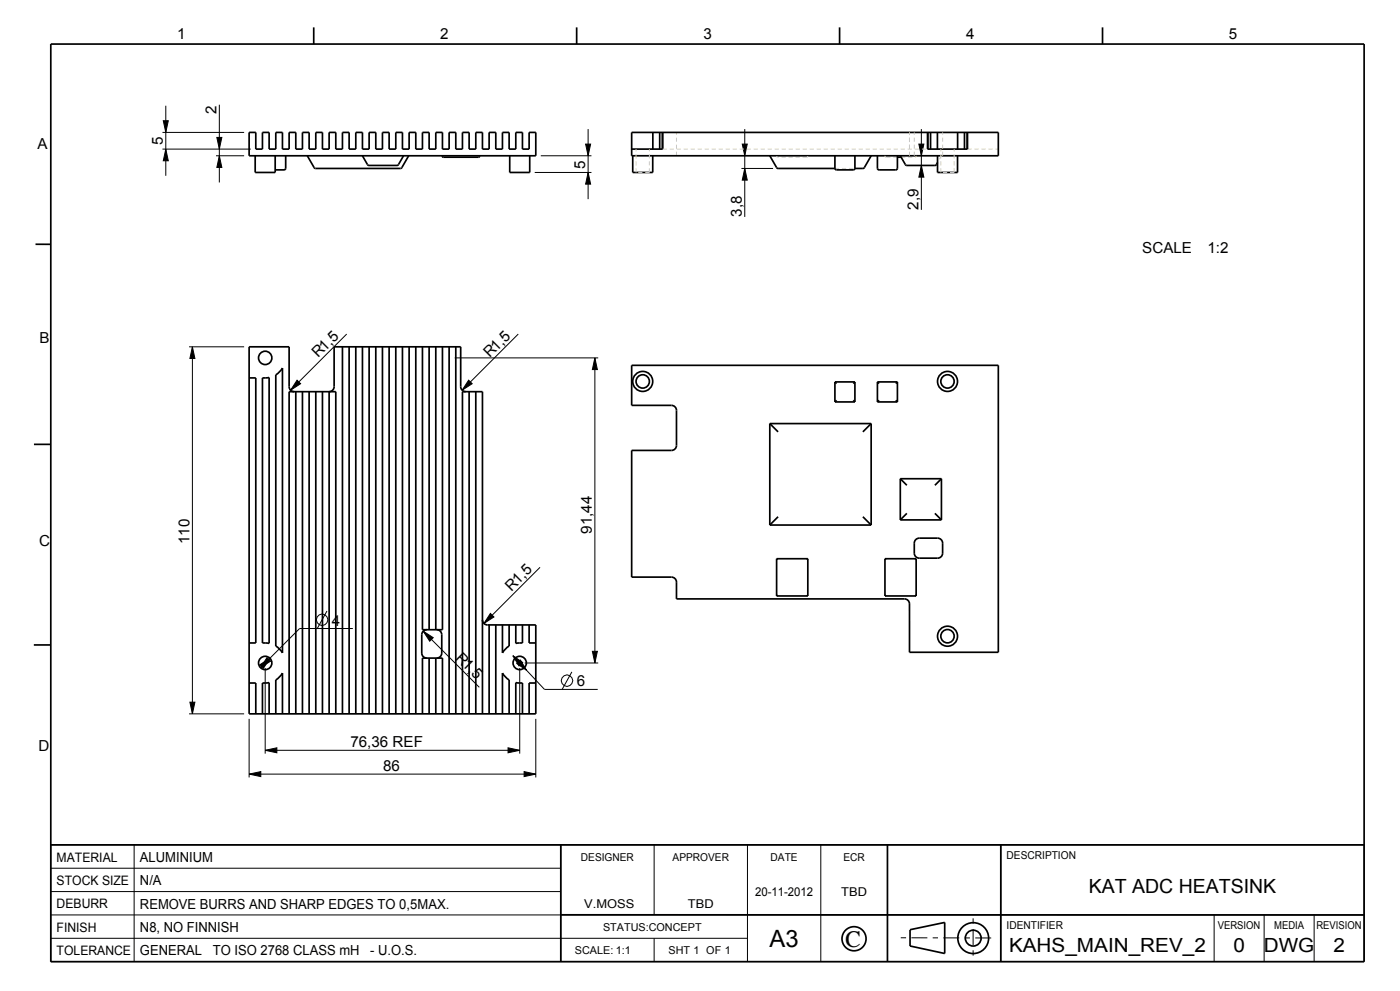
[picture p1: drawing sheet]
<svg xmlns="http://www.w3.org/2000/svg" width="420mm" height="297mm" viewBox="0 0 420 297" stroke-linecap="round" stroke-linejoin="round" font-family="sans-serif">
<g fill="#000">
<path d="M49 36.2h1.5l-.8 3.5zM49.7 44.7l.8 3.5h-1.5zM65.8 46.7l.8 3.5h-1.5zM65.1 41.2h1.5l-.8 3.5zM175.7 43.2h1.5l-.8 3.5zM176.4 51.7l.8 3.5h-1.5zM222.7 43.2h1.5l-.8 3.5zM223.4 50.5l.8 3.5h-1.5zM275.7 43.2h1.5l-.8 3.5zM276.4 49.6l.8 3.5h-1.5zM57.7 103.9l.8 3.5h-1.5zM89.1 113.9l1.1 1.1-3 1.9z"/>
<path d="M140.6 113.9l1.1 1.1-3.1 1.9zM178.5 107.3l.7 3.5h-1.5zM78 199.2l3-1.9-2 3zM127 189.2l3 1.9-1.1 1.1zM147.1 183.8l1.1 1.1-3 1.9zM153.9 196.5l2.9 2.1-1.1 1zM177.7 195.2h1.5l-.7 3.5zM57 210.4h1.5l-.8 3.5zM80.1 197.1l1.1 1.1-3.1 1.9zM155 198.8l1.1-1 1.9 3.1zM74.7 232l3.5-.8v1.5zM79.6 224.9l3.5-.8v1.5z"/>
<path d="M152.4 224.1l3.5 .8-3.5 .7zM157.2 231.2l3.5 .8-3.5 .7z"/>
</g>
<g fill="none" stroke="#000" stroke-width=".3">
<path d="M48.7 39.7h24.5M49 36.2h1.5l-.8 3.5zM49.7 31.7v21M65.8 31.4v23.3M176.4 38.7v21M223.4 38.7v26.3M276.4 38.7v24.2M48.7 44.7h26.5M49.7 44.7l.8 3.5h-1.5zM64.8 46.7h8.4M65.1 41.2h1.5l-.8 3.5zM65.8 46.7l.8 3.5h-1.5z"/>
<path d="M160.4 51.7h17M162.2 46.7h15.2M175.7 43.2h1.5l-.8 3.5zM176.4 51.7l.8 3.5h-1.5zM222.4 50.5h9.5M222.7 43.2h1.5l-.8 3.5zM223.4 50.5l.8 3.5h-1.5zM275.7 43.2h1.5l-.8 3.5zM276.4 49.6l.8 3.5h-1.5zM56.7 103.9h16.5M57.7 103.9l.8 3.5h-1.5zM57.7 103.9v110"/>
<path d="M89.1 113.9l1.1 1.1-3 1.9zM104 100.1l-16.8 16.8M136.4 107.3h43.1M140.6 113.9l1.1 1.1-3.1 1.9zM155.5 100.1l-16.9 16.8M178.5 107.3l.7 3.5h-1.5zM178.5 107.3v91.4M162 170l-16.8 16.8M78 199.2l3-1.9-2 3zM80.1 197.1l1.1 1.1-3.1 1.9zM98.1 183.1l-2.9 5.3M105.9 188.4h-16l-11.8 11.7"/>
<path d="M127 189.2l3 1.9-1.1 1.1zM127 189.2l16.8 16.8M147.1 183.8l1.1 1.1-3 1.9zM153.9 196.5l2.9 2.1-1.1 1zM153.9 196.5l9.4 10.1h16M155 198.8l1.1-1 1.9 3.1zM157.4 198.7h22.1M177.7 195.2h1.5l-.7 3.5zM56.7 213.9h16.5M57 210.4h1.5l-.8 3.5zM74.7 215.4v17.6M79.6 200.2v25.7"/>
<path d="M155.9 200.2v25.7M160.7 215.4v17.6M171.6 201.4l-3 5.2M74.7 232l3.5-.8v1.5zM74.7 232h86M79.6 224.9l3.5-.8v1.5zM79.6 224.9h76.3M152.4 224.1l3.5 .8-3.5 .7zM157.2 231.2l3.5 .8-3.5 .7zM15.2 253.2h394v35h-394zM40.2 253.2v35M168.2 253.2v35"/>
<path d="M196.2 253.2v21M224.2 253.2v35M246.2 253.2v35M266.2 253.2v35M300.2 253.2v35M15.2 274.2h394M15.2 267.2h153M15.2 260.2h153M364.2 274.2v14M379.2 274.2v14M394.2 274.2v14M15.2 281.2h209"/>
<path d="M196.2 281.2v7"/>
<circle cx="96.6" cy="185.7" r="1.72"/>
<circle cx="170.1" cy="204" r="1.72"/>
</g>
<g fill="none" stroke="#000" stroke-width=".51">
<path d="M15.2 13.2h394v275h-394zM94.1 8.2v5M173 8.2v5M251.9 8.2v5M330.8 8.2v5M74.7 39.7h2v5h2v-5h2v5h2v-5h2v5h2v-5h2v5h2v-5h2v5h2v-5h2v5h2v-5h2v5h2v-5h2v5h2v-5h2v5h2v-5h2v5h2v-5h2v5h2v-5h2v5h2v-5h2v5h2v-5h2v5h2v-5h2v5h2v-5h2v5h2v-5h2v5h2v-5h2v5h2v-5h2v5h2v-5h2v5h2v-5h2v5h2v-5h2v7h-86zM189.5 39.7h110v7h-110zM195.9 39.7v5M197.9 39.7v5M198.7 39.7v5M198.8 39.7v5h-9.3M278.3 39.7v5h12v-5"/>
<path d="M278.4 39.7v5M279.2 39.7v5M281.2 39.7v5M287.3 39.7v5M289.3 39.7v5M290.1 39.7v5M76.6 46.7v5h6v-5M85.7 46.7l-.1 4-.4 .2h-2.6M92.2 46.7l2 3.5 .5 .3h25.4l.5-.3 2-3.5M108.7 46.7l1.6 2.6 .4 .3h8.6l1.8-2.9M132.7 46.7l.3 .4h10.6l.3-.4M152.9 46.7v5h6v-5"/>
<path d="M189.8 46.7v5h6v-5M230.9 46.7l2.4 3.8h17.2M250.5 46.7v3.7l.5 .5 5.2-.1 .3-.4v-3.7M261.3 46.7l-2.1 3.7-2.7 .1M263.2 46.7v3.7l.5 .5 5.3-.1 .2-.4v-3.7M269.2 47.1h1.1M270.1 46.7l1.8 2.9h8.6l.3-.1 .5-.8M281.3 46.7v5h6v-5M10.7 73.2h4.5M74.7 113.3h2v79.4h-2M78.7 113.3l2-.2v79.7l-2-.1zM84.7 110.3v85.4l-.8-1.2-1.2-.9v-81.3l1.2-.9z"/>
<path d="M88.2 117.4a1.5 1.5 0 0 1-1.5-1.5v-12h-12v110h86v-26.6h-14.5a1.5 1.5 0 0 1-1.5-1.5M88.7 117.4v96.5M90.7 117.4v96.5M92.7 117.4v96.5M94.7 117.4v96.5M96.7 117.4v96.5M102.7 103.9v110M104.7 103.9v110M106.7 103.9v110M108.7 103.9v110M110.7 103.9v110M112.7 103.9v110"/>
<path d="M114.7 103.9v110M116.7 103.9v110M118.7 103.9v110M120.7 103.9v110M122.7 103.9v110M124.7 103.9v110M126.7 103.9v84.8h6v-84.8M128.7 103.9v84.8M130.7 103.9v84.8M134.7 103.9v110M136.7 103.9v110M139.7 117.4a1.5 1.5 0 0 1-1.5-1.5v-12h-38v12a1.5 1.5 0 0 1-1.5 1.5v96.5"/>
<path d="M140.7 117.4v96.5M142.7 117.4v96.5M189.5 109.5h110v86h-26.6l-.1-14.5a1.5 1.5 0 0 0-1.5-1.5h-68.4v-5a1.5 1.5 0 0 0-1.5-1.5h-11.9v-38h11.9a1.5 1.5 0 0 0 1.5-1.5v-10.5a1.5 1.5 0 0 0-1.5-1.5h-11.9zM250.5 114.5v6M250.5 114.5l.5 .5M250.5 114.5h6M251 120l-.5 .5M256 120l.5 .5M256.5 114.5v6M256.5 114.5l-.5 .5M263.2 114.5v6M263.2 114.5l.5 .5"/>
<path d="M263.2 114.5h6M263.7 120l-.5 .5M268.7 120l.5 .5M269.2 114.5v6M269.2 114.5l-.5 .5M10.2 133.2h5M230.9 126.9h30.4M230.9 126.9v30.5M230.9 126.9l2.5 2.5M250.5 120.5h6M261.3 126.9l-2.4 2.5M261.3 126.9v30.5"/>
<path d="M263.2 120.5h6M230.9 157.4h30.4M233.4 154.9l-2.5 2.5M258.9 154.9l2.4 2.5M270.1 143.5h12.3M270.1 155.8h12.3M270.1 143.5v12.3M270.1 143.5l2 1.9M272.1 153.9l-2 1.9M280.5 153.9l1.9 1.9M282.4 143.5l-1.9 1.9M282.4 143.5v12.3"/>
<path d="M233 167.4h9.3M233 178.6h9.3M233 167.4l.3 .3M233 167.4v11.2M233.3 178.3l-.3 .3M242 178.3l.3 .3M242.3 167.4v11.2M242.3 167.4l-.3 .3M265.5 167.4h9.3M265.5 178.6h9.3M265.5 167.4l.3 .3M265.5 167.4v11.2"/>
<path d="M265.8 178.3l-.3 .3M274.5 178.3l.3 .3M274.6 161.9l1.2-.6h5.5a1.5 1.5 0 0 1 1.5 1.5v3a1.5 1.5 0 0 1-1.5 1.5h-5.5a1.5 1.5 0 0 1-1.5-1.5v-3zM274.8 167.4v11.2M274.8 167.4l-.3 .3M10.1 193.3h5M128 188.7a1.5 1.5 0 0 0-1.5 1.5v5.5a1.5 1.5 0 0 0 1.5 1.5M128.7 197.2v16.7M130.7 197.2v16.7M131 188.7a1.5 1.5 0 0 1 1.5 1.5v5.5a1.5 1.5 0 0 1-1.5 1.5M146.7 187.3v26.6M148.7 187.3v26.6"/>
<path d="M150.7 187.3v8.4l.9-1.2 1.1-.9v-6.3M154.7 187.3v5.5l2-.1v-5.4M158.7 187.3v5.4h2M74.7 204.7h2v9.2M80.7 213.9v-9.3l-2 .1v9.2M82.7 213.9v-10.1l1.2-.9 .8-1.2v12.2M100.7 213.9v-96.5h-14v96.5M126.7 213.9v-16.7h6v16.7M144.7 213.9v-96.5h-6v96.5M152.7 213.9v-10.1l-1.1-.9-.9-1.2v12.2M156.7 213.9v-9.2l-2-.1v9.3M160.7 204.7h-2v9.2"/>
<path d="M15.2 253.2h394M168.2 253.2v35M266.2 253.2v35M300.2 253.2v35M168.2 274.2h241M273 278.6l10.4-2.1v9.3l-10.4-2.3M273 278.7v4.9"/>
<circle cx="79.6" cy="107.3" r="2"/>
<circle cx="192.8" cy="114.3" r="3"/>
<circle cx="284.3" cy="114.3" r="3"/>
<circle cx="79.6" cy="198.7" r="2"/>
<circle cx="155.9" cy="198.7" r="2"/>
<circle cx="284.3" cy="190.7" r="3"/>
<circle cx="256.2" cy="281.3" r="3.6"/>
<circle cx="292" cy="281.2" r="4.6"/>
<circle cx="292" cy="281.2" r="2.37"/>
</g>
<path d="M291.9 275.2v12M270.2 281l28.4 .1" fill="none" stroke="#000" stroke-width=".3" stroke-dasharray="1.6 1.6 4.8 1.6" stroke-linecap="butt"/>
<g fill="none" stroke="#d9d2ad" stroke-width=".3" stroke-dasharray="1.3 .8" stroke-linecap="butt">
<path d="M198.8 44.7h79.5M202.9 46.7v-7M233 46.7v.1M233 46.8l.3 .3M242 47.1h-8.7M242 47.1l.3-.3M242.3 46.7v.1M250.5 50.5h6M265.5 46.7v.1M265.5 46.8l.3 .3M269.2 47.1h-3.4M270.3 47.1h4.2"/>
<path d="M272.8 46.7v-7M272.8 44.7v-5M274.3 46.7v-7M274.5 47.1l.3-.3M274.8 46.7v.1M282.4 46.7l-1.1 2M282.8 46.7v-7M290.3 44.7h9.2"/>
</g>
<!-- layer: AXES -->
<path d="M190.8 51.7v-7M194.8 51.7h-4M194.8 51.7v-7M282.2 51.7v-7M286.2 51.7h-4M286.2 51.7v-7" fill="none" stroke="#d9d2ad" stroke-width=".3" stroke-dasharray="1.3 .8" stroke-linecap="butt"/>
<g fill="none" stroke="#000" stroke-width=".51">
<circle cx="192.8" cy="114.3" r="2"/>
<circle cx="284.2" cy="114.3" r="2"/>
<circle cx="284.2" cy="190.7" r="2"/>
</g>
<text font-size="7.2" x="230.9" y="284">A3</text>
<text font-size="7" x="253.5" y="283.8">C</text>
<g font-size="5.8">
<text x="326.6" y="267.7">KAT ADC HEATSINK</text>
<text x="302.7" y="285.2">KAHS_MAIN_REV_2</text>
<text x="370" y="285.2">0</text>
<text x="379.1" y="285.2">DWG</text>
<text x="400" y="285.2">2</text>
</g>
<g font-size="4.6">
<text x="53.1" y="11.6">1</text>
<text x="132" y="11.8">2</text>
<text x="211" y="11.8">3</text>
<text x="289.8" y="11.8">4</text>
<text x="368.7" y="11.8">5</text>
<text x="64.9" y="34.2" transform="rotate(-90 64.9 34.2)">2</text>
<text x="11.3" y="44.7">A</text>
<text x="48.9" y="43.6" transform="rotate(-90 48.9 43.6)">5</text>
<text x="175.6" y="50.6" transform="rotate(-90 175.6 50.6)">5</text>
<text x="222.6" y="65" transform="rotate(-90 222.6 65)">3,8</text>
<text x="275.5" y="62.9" transform="rotate(-90 275.5 62.9)">2,9</text>
<text x="342.7" y="76">SCALE</text>
<text x="362.2" y="76">1:2</text>
<text x="11.8" y="102.7">B</text>
<text x="95.5" y="107.4" transform="rotate(-45 95.5 107.4)">R1,5</text>
<text x="146.9" y="107.4" transform="rotate(-45 146.9 107.4)">R1,5</text>
<text x="177.6" y="160" transform="rotate(-90 177.6 160)">91,44</text>
<text x="11.7" y="163.7">C</text>
<text x="56.8" y="163.1" transform="rotate(-90 56.8 163.1)">110</text>
<text x="153.5" y="177.3" transform="rotate(-45 153.5 177.3)">R1,5</text>
<text x="99.6" y="187.5">4</text>
<text x="136.5" y="197.5" transform="rotate(45 136.5 197.5)">R1,5</text>
<text x="173" y="205.7">6</text>
<text x="11.6" y="224.9">D</text>
<text x="105.1" y="224">76,36 REF</text>
<text x="114.9" y="231.1">86</text>
</g>
<g font-size="4.2">
<text x="42" y="258.3">ALUMINIUM</text>
<text x="42" y="265.3">N/A</text>
<text x="42" y="272.3">REMOVE BURRS AND SHARP EDGES TO 0,5MAX.</text>
<text x="42" y="279.3">N8, NO FINNISH</text>
<text x="42" y="286.3">GENERAL</text>
<text x="63.9" y="286.3">TO ISO 2768 CLASS mH</text>
<text x="111.1" y="286.3">- U.O.S.</text>
</g>
<g font-size="3.9">
<text x="17" y="258.2">MATERIAL</text>
<text x="17" y="265.2">STOCK SIZE</text>
<text x="17" y="272.2">DEBURR</text>
<text x="17" y="279.2">FINISH</text>
<text x="17" y="286.2">TOLERANCE</text>
</g>
<g font-size="3.6">
<text x="226.5" y="268.6">20-11-2012</text>
<text x="252.4" y="268.6">TBD</text>
<text x="175.3" y="272.1">V.MOSS</text>
<text x="206.4" y="272.1">TBD</text>
</g>
<g font-size="3.3">
<text x="174.3" y="258">DESIGNER</text>
<text x="201.8" y="258">APPROVER</text>
<text x="231.2" y="258">DATE</text>
<text x="253" y="258">ECR</text>
<text x="302" y="257.5">DESCRIPTION</text>
<text x="180.9" y="279">STATUS:CONCEPT</text>
<text x="302" y="278.5">IDENTIFIER</text>
<text x="365.3" y="278.5">VERSION</text>
<text x="382.2" y="278.5">MEDIA</text>
<text x="394.9" y="278.5">REVISION</text>
<text x="172.5" y="286">SCALE: 1:1</text>
<text x="200.5" y="286">SHT 1 OF 1</text>
</g>
</svg>
